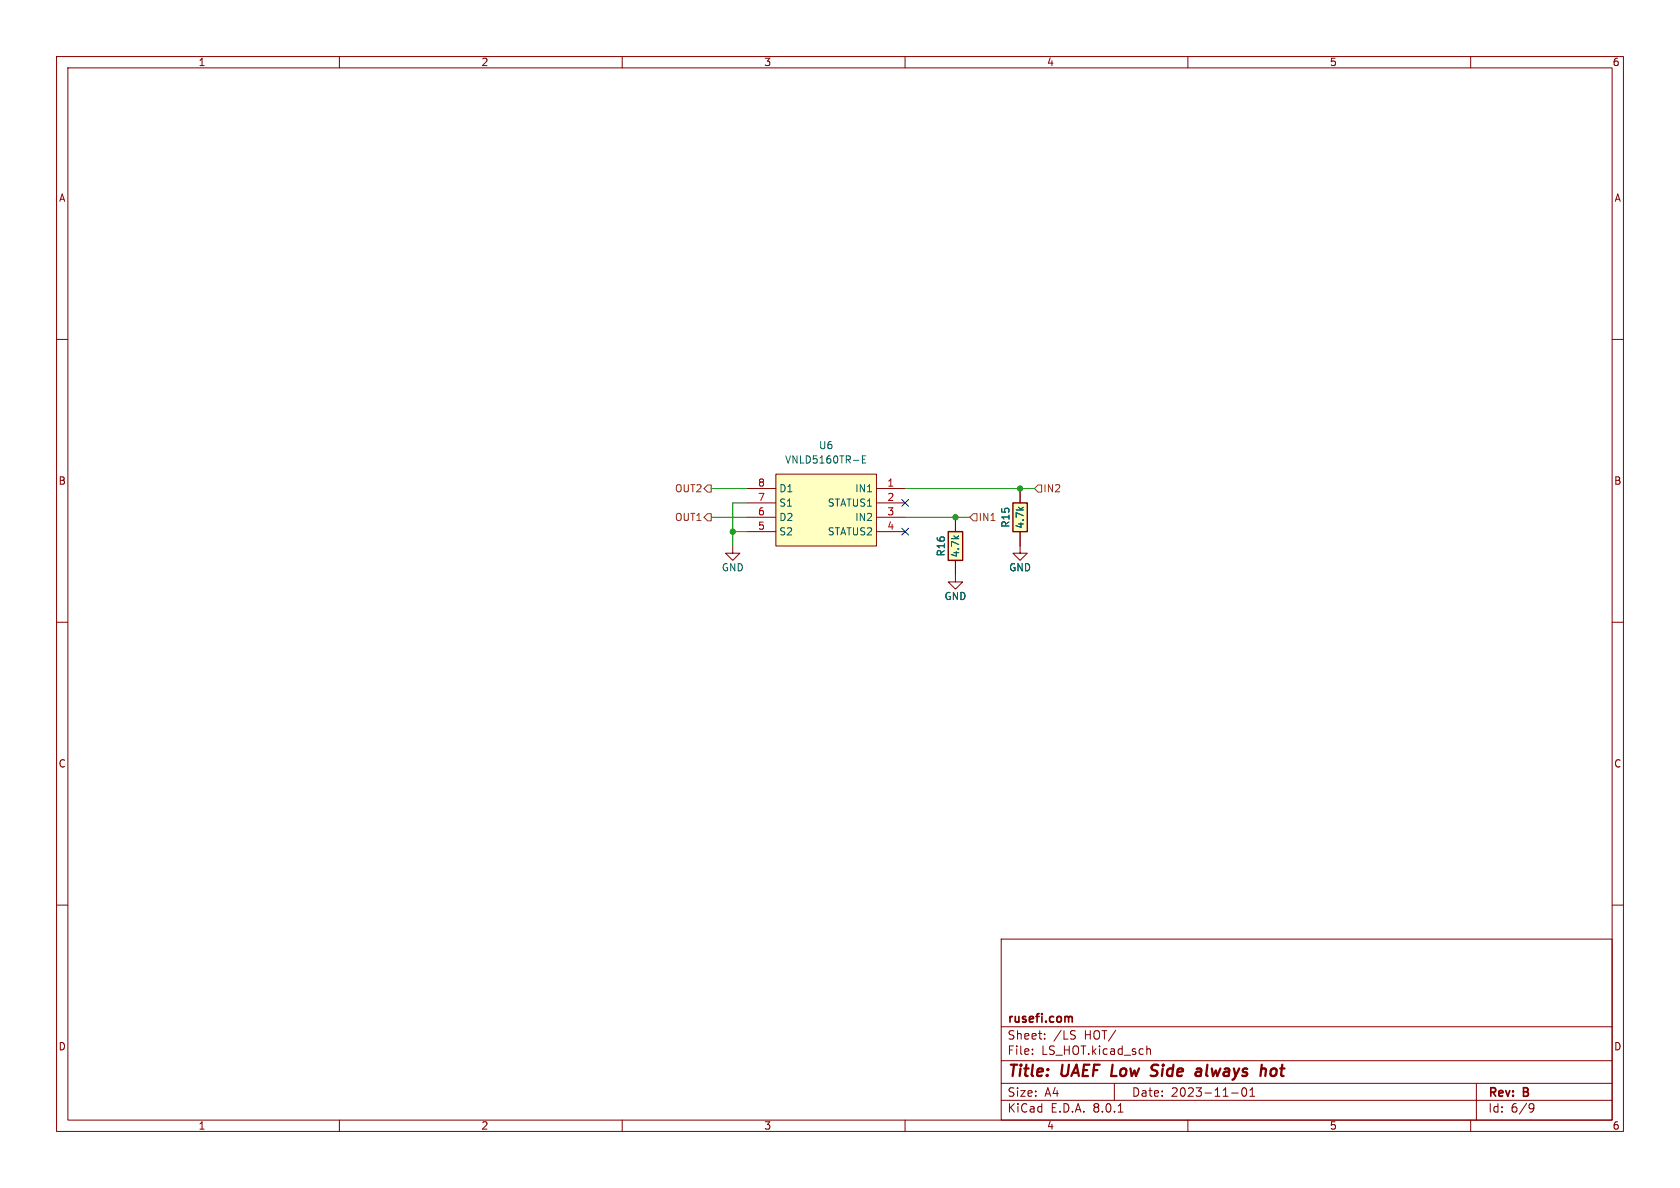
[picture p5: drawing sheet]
<svg xmlns="http://www.w3.org/2000/svg" width="297mm" height="210mm" viewBox="0 0 297 210" stroke-linecap="round" stroke-linejoin="round" font-family="sans-serif">
<g fill="none" stroke="#840000" stroke-width=".18">
<path d="M10 10h277v190h-277zM12 12h273v186h-273zM60 10v2M110 10v2M160 10v2M210 10v2M260 10v2M10 60h2M285 60h2M180.3 96.5v1.3h1.3l-1.3 1.3-1.2-1.3h1.2M10 110h2M285 110h2"/>
<path d="M10 160h2M285 160h2M177 166h108v32h-108zM60 198v2M110 198v2M160 198v2M177 194.5h108M177 191.5h108M177 187.5h108M177 181.5h108M182.5 186.3v.1M182.5 185.5v.1"/>
<path d="M184.7 183.6v.1M184.7 182.8v.1M189.9 182.2l.2 .1M190 183.1l.1 .2-.1 .3M197 191.5v3M197.7 196.6h.8M202.7 184.9v1.5M202.7 185.5l.3-.1 .3 .1 .1 .9M210 198v2M217.7 193.2h1.2M219.7 192.4a.81 .81 0 0 0 .3 1.4l.2-.1 .2-.5-.2-.8M221 193.8h.8"/>
<path d="M221 192.7l.4-.4v1.5M260 198v2M261 191.5v6.5M270.6 195.1l.5 .1a.99 .99 0 0 1-.4 1.4h-.2M271.2 195.7l-.3 .3h-.3"/>
</g>
<path d="M203.9 189.2l.6 .2M204 188.2h.5M204.5 190l-.3 .2h-.5M211.8 188.9l.5 .1v1.2M212.3 190.1l-.2 .1M212.4 189.4h-.7M225.4 188.9a.62 .62 0 0 0-.7 .4v.7a.52 .52 0 0 0 .7 .1" fill="none" stroke="#840000" stroke-width=".4"/>
<path d="M189.1 179.7l.4 .1 .1 .1v.8" fill="none" stroke="#840000" stroke-width=".3"/>
<path d="M167.6 94h2.6v5.1h-2.6z" fill="#ffffc2"/>
<path d="M167.6 94h2.6v5.1h-2.6z" fill="none" stroke="#840000" stroke-width=".25"/>
<path d="M168.9 99.1v3.8h1.3l-1.3 1.2-1.3-1.2h1.3M168.9 91.4v2.6" fill="none" stroke="#840000" stroke-width=".18"/>
<path d="M179.1 88.9h2.5v5.1h-2.5z" fill="#ffffc2"/>
<path d="M179.1 88.9h2.5v5.1h-2.5z" fill="none" stroke="#840000" stroke-width=".25"/>
<path d="M180.3 86.4v2.5M180.3 94v2.5" fill="none" stroke="#840000" stroke-width=".18"/>
<path d="M137.2 83.8h17.7v12.7h-17.7z" fill="#ffffc2"/>
<g fill="none" stroke="#840000" stroke-width=".18">
<path d="M129.5 96.5v1.3h-1.2l1.2 1.3 1.3-1.3h-1.3M132.1 86.4h5.1M132.1 88.9h5.1M132.1 91.4h5.1M132.1 94h5.1M137.2 83.8h17.7v12.7h-17.7zM154.9 86.4h5.1M154.9 88.9h5.1M154.9 91.4h5.1M154.9 94h5.1M168.9 91.4v2.6M168.9 99.1v2.5"/>
<path d="M180.3 86.4v2.5M180.3 94v2.5"/>
</g>
<path d="M152.5 81.2h.4M153.1 80.6h-.6v1.3h.6" fill="none" stroke="#006464" stroke-width=".18"/>
<path d="M125.1 90.8h.6v1.3h-.6l-.6-.7zM125.1 85.7h.6v1.3h-.6l-.6-.6zM172.1 90.8h.6v1.3h-.6l-.7-.7zM183.5 85.7h.6v1.3h-.6l-.6-.6z" fill="none" stroke="#725600" stroke-width=".18"/>
<path d="M125.7 86.4h6.4M125.7 91.4h6.4M129.5 94h2.6M132.1 88.9h-2.6v7.6M160 86.4h22.9M160 91.4h11.4" fill="none" stroke="#009600" stroke-width=".18"/>
<path d="M159.4 88.3l1.2 1.2M159.4 93.4l1.2 1.2M160.6 88.3l-1.2 1.2M160.6 93.4l-1.2 1.2" fill="none" stroke="#000084" stroke-width=".18"/>
<g fill="#009600" stroke="#009600" stroke-width=".18">
<circle cx="168.9" cy="91.4" r=".46"/>
<circle cx="129.5" cy="94" r=".46"/>
<circle cx="180.3" cy="86.4" r=".46"/>
</g>
<g font-size="2.8" fill="#840000">
<text x="178" y="190.9">Title:</text>
<text x="187.7" y="190.9">UAEF Low</text>
<text x="205.2" y="190.9">Side</text>
<text x="213.9" y="190.9">always</text>
<text x="226.1" y="190.9">hot</text>
</g>
<g font-size="2.1" fill="#840000">
<text x="178" y="184">Sheet:</text>
<text x="178" y="181.2">rusefi.com</text>
<text x="186.2" y="184">/LS</text>
<text x="191.7" y="184">HOT/</text>
<text x="178" y="186.7">File:</text>
<text x="184.1" y="186.7">LS_HOT.kicad_sch</text>
<text x="178" y="196.9">KiCad</text>
<text x="178" y="194.1">Size:</text>
<text x="184.7" y="194.1">A4</text>
<text x="185.7" y="196.9">E.D.A.</text>
<text x="193.3" y="196.9">8.0.1</text>
<text x="200" y="194.1">Date:</text>
<text x="207" y="194.1">2023-11-01</text>
<text x="263" y="194.3">Rev:</text>
<text x="263" y="196.9">Id:</text>
<text x="267.1" y="196.9">6/9</text>
<text x="269.4" y="194.3">B</text>
</g>
<g font-size="1.8" fill="#840000">
<text x="35" y="11.9">1</text>
<text x="85" y="11.9">2</text>
<text x="135" y="11.9">3</text>
<text x="185" y="11.9">4</text>
<text x="235" y="11.9">5</text>
<text x="285" y="11.9">6</text>
<text x="10.3" y="35.9">A</text>
<text x="285.3" y="35.9">A</text>
<text x="10.3" y="85.9">B</text>
<text x="285.3" y="85.9">B</text>
<text x="10.3" y="135.9">C</text>
<text x="285.3" y="135.9">C</text>
<text x="10.3" y="185.9">D</text>
<text x="285.3" y="185.9">D</text>
<text x="35" y="199.9">1</text>
<text x="85" y="199.9">2</text>
<text x="135" y="199.9">3</text>
<text x="185" y="199.9">4</text>
<text x="235" y="199.9">5</text>
<text x="285" y="199.9">6</text>
</g>
<g font-size="1.8" fill="#006464">
<text x="138.7" y="82.1">VNLD5160TR-E</text>
<text x="144.7" y="79.6">U6</text>
<text x="137.7" y="89.8">S1</text>
<text x="137.7" y="87.2">D1</text>
<text x="146.2" y="89.8">STATUS1</text>
<text x="151.1" y="87.2">IN1</text>
<text x="137.7" y="94.8">S2</text>
<text x="137.7" y="92.3">D2</text>
<text x="146.2" y="94.8">STATUS2</text>
<text x="151.1" y="92.3">IN2</text>
<text x="178.7" y="93.4" transform="rotate(-90 178.7 93.4)">R15</text>
<text x="181.2" y="93.6" transform="rotate(-90 181.2 93.6)">4.7k</text>
<text x="127.5" y="101.2">GND</text>
<text x="167.2" y="98.5" transform="rotate(-90 167.2 98.5)">R16</text>
<text x="169.8" y="98.6" transform="rotate(-90 169.8 98.6)">4.7k</text>
<text x="178.3" y="101.2">GND</text>
<text x="166.9" y="106.3">GND</text>
</g>
<g font-size="1.8" fill="#725600">
<text x="119.2" y="87.2">OUT2</text>
<text x="184.3" y="87.2">IN2</text>
<text x="119.2" y="92.3">OUT1</text>
<text x="172.9" y="92.3">IN1</text>
</g>
<g font-size="1.8" fill="#a90000">
<text x="133.9" y="88.6">7</text>
<text x="133.9" y="86.1">8</text>
<text x="156.8" y="86.1">1</text>
<text x="156.8" y="88.6">2</text>
<text x="133.9" y="93.7">5</text>
<text x="133.9" y="91.2">6</text>
<text x="156.8" y="91.2">3</text>
<text x="156.8" y="93.7">4</text>
</g>
</svg>
